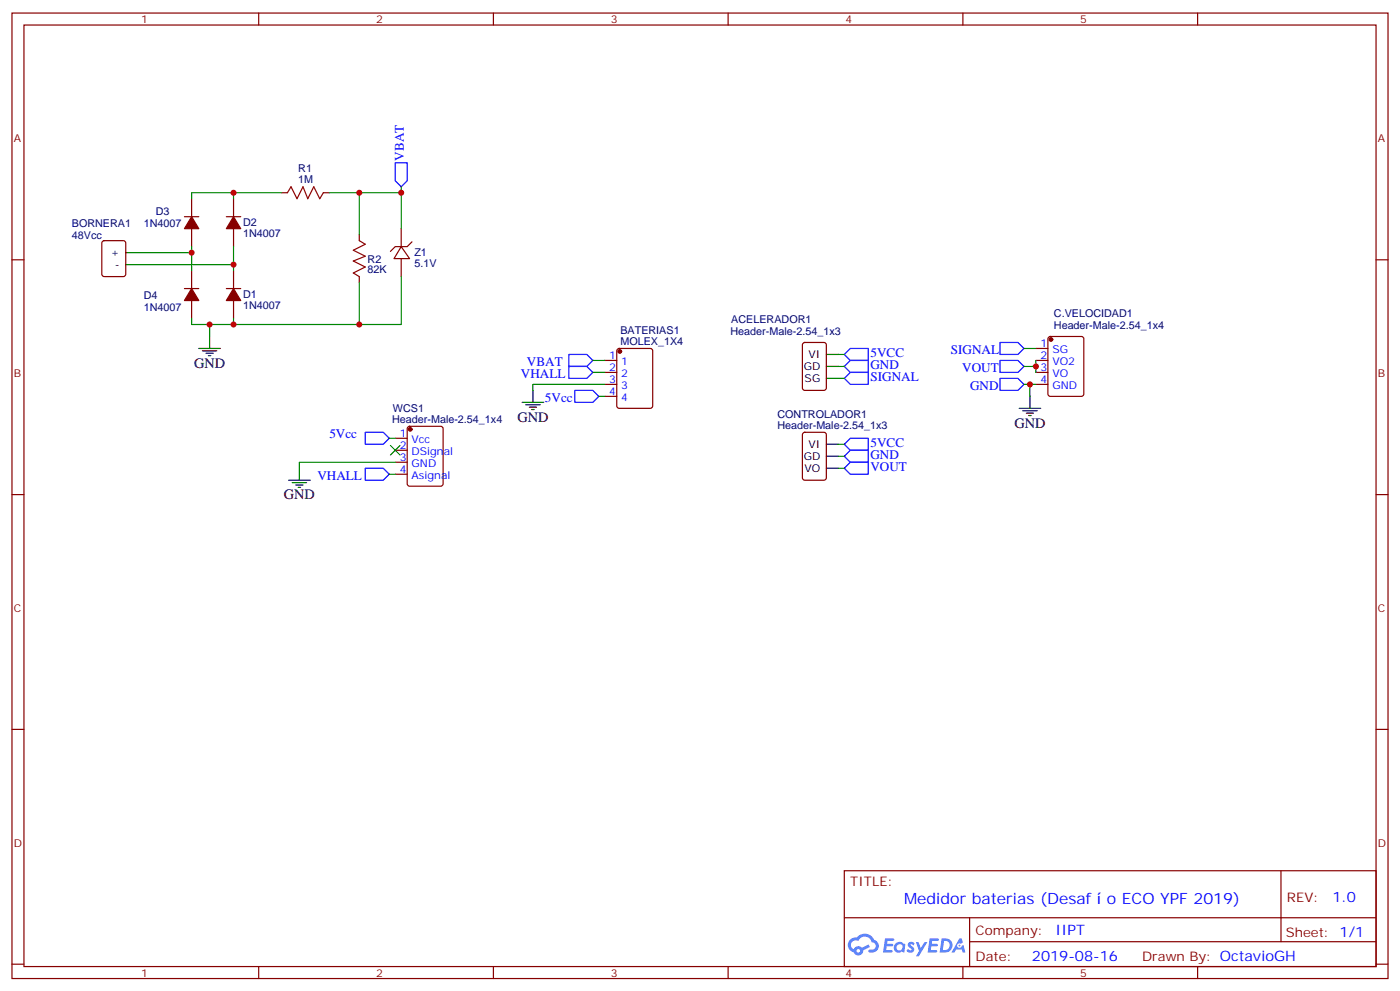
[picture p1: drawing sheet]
<svg xmlns="http://www.w3.org/2000/svg" width="412mm" height="292mm" viewBox="0 0 412 292" stroke-linecap="round" stroke-linejoin="round" font-family="sans-serif">
<g fill="none" stroke="#870000" stroke-width=".35">
<path d="M3.5 3.8h405.4v284.4h-405.4zM7.1 7.4h398.2v277.3h-398.2zM76.2 3.8v3.6M145.3 3.8v3.6M214.5 3.8v3.6M283.6 3.8v3.6M352.8 3.8v3.6M3.5 76.5h3.6M405.3 76.5h3.6M3.5 145.7h3.6M405.3 145.7h3.6M3.5 214.8h3.6"/>
<path d="M405.3 214.8h3.6M248.7 256.4h156.6v28.3h-156.6zM377.3 256.5v20.8M248.7 270.3h156.5M285.6 277.3h119.6M285.6 270.3v14.1M3.5 284h3.6M76.2 284.7v3.5M145.3 284.7v3.5M214.5 284.7v3.5M283.6 284.7v3.5M352.8 284.7v3.5"/>
<path d="M405.3 284h3.6"/>
</g>
<g fill="#5487ff">
<path d="M267.7 277.6a1.22 1.22 0 0 1 1.7 .3l-.4 .6a.47 .47 0 0 0-.3-.5 .47 .47 0 0 0-.5 .2l.1 .3a1.14 1.14 0 0 1 .8 1.7 1.14 1.14 0 0 1-1.9 0l-.2-.2 .5-.5 .7 .4a.29 .29 0 0 0 .3-.3 .29 .29 0 0 0-.2-.3 1.04 1.04 0 0 1-.6-1.7z"/>
<path d="M260.7 276.4h2.4l.3 .1-.2 .5-1.8 .1-.1 .9h1.5l.3 .3-.3 .4h-1.6l-.2 1.1h1.7l.2 .4-.2 .3h-2.6z"/>
<path d="M273.8 276.4h2.4l.3 .1-.1 .5-1.8 .1-.2 .9h1.6l.3 .3-.4 .4h-1.6l-.1 1.1h1.7l.2 .4-.2 .3h-2.6z"/>
<path d="M282.6 276.4h.7l.3 1.2-.6 .3a.69 .69 0 0 0-1 .3 .69 .69 0 0 0 .4 1 .69 .69 0 0 0 .9-.6l.5-.3 .6 2.2h-.8l-.2-.9h-1.8l-.5 .9h-.8z"/>
<path d="M269.8 277.4h.8l.6 1.9 1.1-1.9h.9l-2.6 4.2h-.8l.9-1.5z"/>
<path d="M277.4 276.4l-.6 4.1h1.3a2.11 2.11 0 0 0 2.5-2.1 2.11 2.11 0 0 0-2.5-2zM278.1 277.1a1.39 1.39 0 0 1 1.7 1.4 1.39 1.39 0 0 1-1.8 1.3h-.3z"/>
<path d="M263.7 278a1.54 1.54 0 0 0-.1 2.1 1.54 1.54 0 0 0 2.2 .2l.6 .2 .3-2.3-.2-.2-.4-.1a1.49 1.49 0 0 0-2.4 .1zM264 279a.94 .94 0 0 1 1.8 0 .94 .94 0 0 1-1.8 0z"/>
<path d="M250.4 276.7a2.18 2.18 0 0 0 1.1 3.8 1.44 1.44 0 0 0 1.6 .9 1.44 1.44 0 0 0 1.2-1.5l2-1-.5-.7-1.9 .9a1.47 1.47 0 0 0-2.4 .5 1.39 1.39 0 0 1-.7-2 1.39 1.39 0 0 1 2-.5 2.12 2.12 0 0 1 2.2-1.3 2.12 2.12 0 0 1 1.9 1.7 1.14 1.14 0 0 1 1.1 1.4 1.14 1.14 0 0 1-1.7 .8 .43 .43 0 0 0-.5 .3 .43 .43 0 0 0 .4 .5 1.98 1.98 0 0 0 2.5-1.2 1.98 1.98 0 0 0-1.2-2.5 3.1 3.1 0 0 0-5.3-.7l-.9 .1zM252.3 280a.55 .55 0 0 1 1.1 0 .55 .55 0 0 1-1.1 0z"/>
<circle cx="282.6" cy="278.5" r=".26"/>
</g>
<g fill="none" stroke="#870000" stroke-width=".35">
<path d="M56.4 58.5v5.3M68.8 58.5v5.3M82.9 56.8h1.8M95.2 56.8h1.8M30.2 71.1l.5-.2h5.6l.7 .4v9.5l-.4 .6-5.9 .1-.7-.5v-9.4zM54.3 63.8h4.3M56.4 67.3v5.3M56.4 79.7v5.3M66.7 63.8h4.2M68.8 67.3v5.3M68.8 79.7v5.3M105.8 69.1v1.8"/>
<path d="M118.2 72.6l2.4 3.6h-4.5zM118.2 67.3v5.3M118.2 76.2v5.3M121.4 71.2l-1.5 1.4h-3.5l-1.4 1.4M54.3 85h4.3M56.4 88.5v5.3M66.7 85h4.2M68.8 88.5v5.3M105.8 81.5v1.7M308.9 99.3l.5-.2h9.2l.6 .4 .1 16.5-.5 .7h-9.4l-.7-.4v-16.5zM178.2 106.2h3.5M178.2 109.7h3.5"/>
<path d="M178.2 113.2h3.5M178.2 116.7h3.5M181.9 102.8l.5-.2h9.2l.6 .5 .1 16.5-.5 .6-9.4 .1-.7-.5v-16.5zM236.6 101.1l.5-.2h5.6l.7 .4v13l-.4 .6-5.9 .1-.7-.5v-12.9zM305.2 106.2h3.5M305.2 109.7h3.5M305.2 113.2h3.5M305.2 102.6h3.5M116.4 129.1h3.5M116.4 132.6h3.5M116.4 136.1h3.5M116.4 139.7h3.5"/>
<path d="M120.2 125.8l.4-.2h9.2l.7 .4v16.5l-.4 .6-9.5 .1-.6-.5-.1-16.4zM236.6 127.5l.5-.2h5.6l.7 .4v13l-.4 .7h-5.9l-.7-.4v-13z"/>
</g>
<g fill="none" stroke="#000" stroke-width=".35">
<path d="M37 77.9h3.6M37 74.4h3.6M61.7 99.1v3.5M58.6 102.6h6.3M59.6 103.3h4.3M60.7 104h2.1M61.4 104.7h.7M153.8 118.5h6.4M154.9 119.2h4.2M155.9 119.9h2.1M157 115v3.5M243.4 104.4h3.5"/>
<path d="M243.4 111.4h3.5M243.4 107.9h3.5M303.4 116.7v3.6M88.2 137.9v3.5M156.6 120.6h.7M243.4 130.8h3.5M243.4 137.9h3.5M243.4 134.4h3.5M300.2 120.3h6.4M301.3 121h4.2M302.3 121.7h2.1M303 122.4h.7"/>
<path d="M85 141.4h6.4M86.1 142.1h4.2M87.1 142.8h2.2M87.8 143.5h.7"/>
</g>
<path d="M84.7 56.8l1-1.8 1.8 3.5 1.8-3.5 1.4 3.5 1.7-3.5 1.8 3.5 1-1.7M105.8 70.9l1.8 1-3.5 1.8 3.5 1.8-3.5 1.4 3.5 1.7-3.5 1.8 1.7 1.1" fill="none" stroke="#a10000" stroke-width=".35"/>
<g fill="#870000" stroke="#870000" stroke-width=".35">
<path d="M68.8 85l2.1 3.5h-4.2z"/>
<path d="M68.8 63.8l2.1 3.5h-4.2z"/>
<path d="M56.4 63.8l2.2 3.5h-4.3z"/>
<path d="M56.4 85l2.2 3.5h-4.3z"/>
<circle cx="182.6" cy="103.5" r=".53"/>
<circle cx="120.8" cy="126.4" r=".53"/>
<circle cx="309.6" cy="100" r=".53"/>
</g>
<g fill="none" stroke="#00f" stroke-width=".35">
<path d="M116.4 47.9h3.5v5.3l-1.7 1.8-1.8-1.8zM167.6 104.4h5.3l1.7 1.8-1.7 1.7h-5.3zM167.6 107.9h5.3l1.7 1.8-1.7 1.7h-5.3zM169.3 115h5.3l1.8 1.7-1.8 1.8h-5.3zM248.7 104.4l1.8-1.8h5.3v3.6h-5.3zM248.7 107.9l1.8-1.7h5.3v3.5h-5.3zM250.5 109.7h5.3v3.5h-5.3l-1.8-1.8zM294.6 100.9h5.3l1.7 1.7-1.7 1.8h-5.3zM294.6 111.4h5.3l1.7 1.8-1.7 1.8h-5.3zM294.6 106.2h5.3l1.7 1.7-1.7 1.8h-5.3zM107.6 127.3h5.3l1.8 1.8-1.8 1.7h-5.3zM107.6 137.9h5.3l1.8 1.8-1.8 1.7h-5.3z"/>
<path d="M248.7 137.9l1.8-1.8h5.3v3.6h-5.3zM248.7 130.8l1.8-1.7h5.3v3.5h-5.3zM248.7 134.4l1.8-1.8h5.3v3.5h-5.3z"/>
</g>
<g fill="none" stroke="#008700" stroke-width=".35">
<path d="M56.4 58.5v-1.7h12.4v1.7M68.8 56.8h14.1M97 56.8h8.8v12.3M105.8 56.8h12.4v10.5M118.2 55v1.8M40.6 77.9h28.2v1.8M40.6 74.4h15.8M56.4 72.6v7.1M68.8 72.6v5.3M56.4 93.8v1.8h12.4v-1.8M61.7 95.6v3.5M105.8 83.2v12.4"/>
<path d="M118.2 81.5v14.1h-49.4M174.6 109.7h3.6M174.6 106.2h3.6M176.4 116.7h1.8M178.2 113.2h-21.2v1.8M246.9 111.4h1.8M246.9 107.9h1.8M246.9 104.4h1.8M301.6 113.2h3.6M301.6 102.6h3.6M303.4 113.2v3.5M305.2 106.2v1.7h-3.6"/>
<path d="M305.2 107.9v1.8M114.7 129.1h1.7M114.7 139.7h1.7M116.4 136.1h-28.2v1.8M246.9 137.9h1.8M246.9 134.4h1.8M246.9 130.8h1.8"/>
</g>
<g fill="#c00">
<circle cx="105.8" cy="95.6" r=".88"/>
<circle cx="68.8" cy="77.9" r=".88"/>
<circle cx="56.4" cy="74.4" r=".88"/>
<circle cx="68.8" cy="56.8" r=".88"/>
<circle cx="303.4" cy="113.2" r=".88"/>
<circle cx="305.2" cy="107.9" r=".88"/>
<circle cx="105.8" cy="56.8" r=".88"/>
<circle cx="118.2" cy="56.8" r=".88"/>
<circle cx="61.7" cy="95.6" r=".88"/>
<circle cx="68.8" cy="95.6" r=".88"/>
</g>
<path d="M115 131.2l2.8 2.8zM117.8 131.2l-2.8 2.8z" fill="#c00" stroke="#008700" stroke-width=".35"/>
<g font-size="4.6" fill="#00f">
<text x="266.4" y="266.2">Medidor baterias (Desaf</text>
<text x="326" y="266.2">o ECO YPF 2019)</text>
</g>
<g font-size="4.2">
<text x="57.1" y="108.3">GND</text>
<text x="152.4" y="124.1">GND</text>
<text x="298.8" y="125.9">GND</text>
<text x="83.6" y="147.1">GND</text>
</g>
<g font-size="4.2" fill="#00f">
<text x="392.5" y="265.7">1.0</text>
<text x="310.9" y="275.3">IIPT</text>
<text x="304" y="283.1">2019-08-16</text>
</g>
<g font-size="3.9" fill="#00f">
<text x="118.9" y="47.3" transform="rotate(-90 118.9 47.3)">VBAT</text>
<text x="155.2" y="107.7">VBAT</text>
<text x="256.4" y="105.2">5VCC</text>
<text x="280.1" y="104.4">SIGNAL</text>
<text x="153.5" y="111.3">VHALL</text>
<text x="256.4" y="108.7">GND</text>
<text x="256.4" y="112.2">SIGNAL</text>
<text x="283.4" y="109.7">VOUT</text>
<text x="160.5" y="118.3">5Vcc</text>
<text x="285.8" y="115">GND</text>
<text x="97" y="128.9">5Vcc</text>
<text x="256.4" y="131.6">5VCC</text>
<text x="256.4" y="135.2">GND</text>
<text x="93.5" y="141.3">VHALL</text>
<text x="256.4" y="138.7">VOUT</text>
</g>
<g font-size="3.9" fill="#800">
<text x="250.5" y="261">TITLE:</text>
<text x="379.1" y="265.7">REV:</text>
<text x="287.4" y="275.2">Company:</text>
<text x="378.7" y="275.8">Sheet: 1/1</text>
<text x="287.4" y="282.9">Date:</text>
<text x="336.4" y="283">Drawn By: OctavioGH</text>
</g>
<g font-size="3.2" fill="#800">
<text x="41.6" y="6.8">1</text>
<text x="110.8" y="6.8">2</text>
<text x="179.9" y="6.8">3</text>
<text x="249.1" y="6.8">4</text>
<text x="318.2" y="6.8">5</text>
<text x="4.1" y="41.9">A</text>
<text x="405.9" y="41.9">A</text>
<text x="4.1" y="111.1">B</text>
<text x="405.9" y="111.1">B</text>
<text x="4.1" y="180.2">C</text>
<text x="405.9" y="180.2">C</text>
<text x="4.1" y="249.4">D</text>
<text x="405.9" y="249.4">D</text>
<text x="41.6" y="287.7">1</text>
<text x="110.8" y="287.7">2</text>
<text x="179.9" y="287.7">3</text>
<text x="249.1" y="287.7">4</text>
<text x="318.2" y="287.7">5</text>
</g>
<g font-size="3.2" fill="#000080">
<text x="87.9" y="53.9">1M</text>
<text x="87.9" y="50.7">R1</text>
<text x="45.9" y="63.3">D3</text>
<text x="21.2" y="70.4">48Vcc</text>
<text x="21.2" y="66.8">BORNERA1</text>
<text x="42.3" y="66.8">1N4007</text>
<text x="71.6" y="69.9">1N4007</text>
<text x="71.6" y="66.7">D2</text>
<text x="108.3" y="77.3">R2</text>
<text x="122.1" y="75.5">Z1</text>
<text x="108.3" y="80.5">82K</text>
<text x="122.1" y="78.7">5.1V</text>
<text x="42.3" y="87.9">D4</text>
<text x="71.6" y="87.9">D1</text>
<text x="42.3" y="91.5">1N4007</text>
<text x="71.6" y="91.1">1N4007</text>
<text x="215.4" y="95.1">ACELERADOR1</text>
<text x="310.4" y="93.3">C.VELOCIDAD1</text>
<text x="182.7" y="101.6">MOLEX_1X4</text>
<text x="182.7" y="98.4">BATERIAS1</text>
<text x="215.2" y="98.6">Header-Male-2.54_1x3</text>
<text x="310.4" y="96.8">Header-Male-2.54_1x4</text>
<text x="115.5" y="124.5">Header-Male-2.54_1x4</text>
<text x="115.7" y="121.4">WCS1</text>
<text x="229" y="123.1">CONTROLADOR1</text>
<text x="229" y="126.3">Header-Male-2.54_1x3</text>
</g>
<g font-size="3.2">
<text x="32.7" y="75.5">+</text>
<text x="33.8" y="79">-</text>
<text x="238.1" y="105.4">VI</text>
<text x="236.7" y="109">GD</text>
<text x="237" y="112.5">SG</text>
<text x="238.1" y="131.9">VI</text>
<text x="236.7" y="135.4">GD</text>
<text x="237" y="139">VO</text>
</g>
<g font-size="3.2" fill="#00f">
<text x="179.5" y="105.8">1</text>
<text x="183" y="107.6">1</text>
<text x="306.5" y="102.3">1</text>
<text x="306.5" y="105.8">2</text>
<text x="310" y="104">SG</text>
<text x="310" y="107.6">VO2</text>
<text x="179.5" y="109.3">2</text>
<text x="179.5" y="112.9">3</text>
<text x="183" y="111.1">2</text>
<text x="306.5" y="109.3">3</text>
<text x="306.5" y="112.9">4</text>
<text x="310" y="111.1">VO</text>
<text x="179.5" y="116.4">4</text>
<text x="183" y="114.6">3</text>
<text x="183" y="118.1">4</text>
<text x="310" y="114.6">GND</text>
<text x="117.8" y="128.7">1</text>
<text x="121.2" y="130.5">Vcc</text>
<text x="117.8" y="132.3">2</text>
<text x="117.8" y="135.8">3</text>
<text x="121.2" y="134">DSignal</text>
<text x="121.2" y="137.5">GND</text>
<text x="117.8" y="139.3">4</text>
<text x="121.2" y="141.1">Asignal</text>
</g>
</svg>
